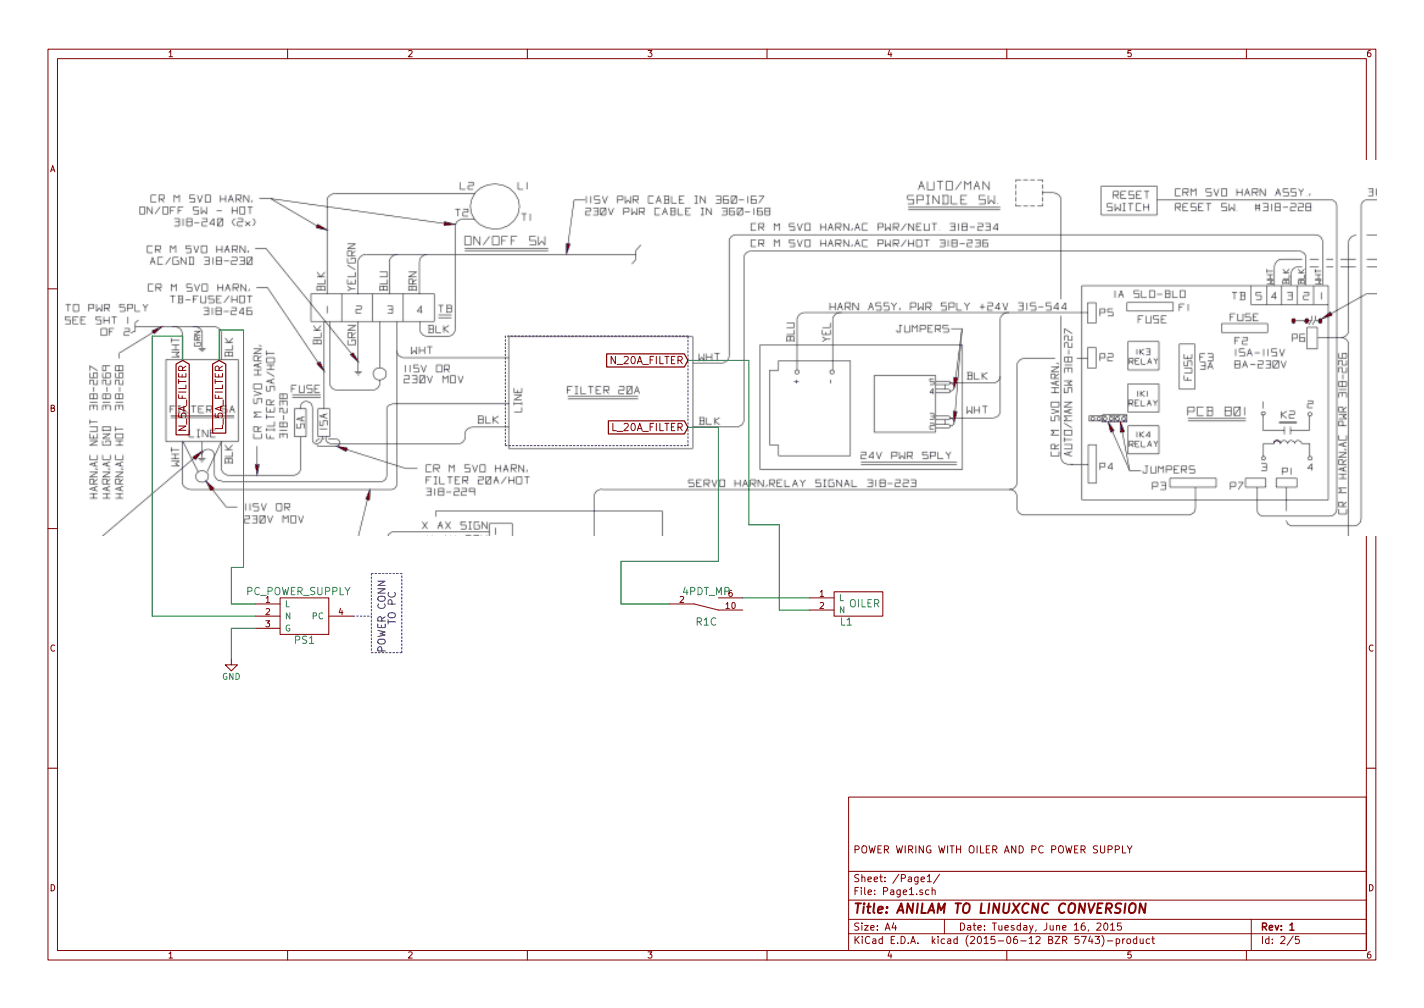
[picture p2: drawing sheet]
EESchema Schematic File Version 2
LIBS:power
LIBS:device
LIBS:transistors
LIBS:conn
LIBS:linear
LIBS:regul
LIBS:74xx
LIBS:cmos4000
LIBS:adc-dac
LIBS:memory
LIBS:xilinx
LIBS:microcontrollers
LIBS:dsp
LIBS:microchip
LIBS:analog_switches
LIBS:motorola
LIBS:texas
LIBS:intel
LIBS:audio
LIBS:interface
LIBS:digital-audio
LIBS:philips
LIBS:display
LIBS:cypress
LIBS:siliconi
LIBS:opto
LIBS:atmel
LIBS:contrib
LIBS:valves
LIBS:Auto_Anilam
LIBS:Auto_Device
LIBS:Auto_MESA
LIBS:Auto_power
LIBS:Auto_Safety_Cmpnts
EELAYER 25 0
EELAYER END
$Descr A4 11693 8268
encoding utf-8
Sheet 2 5
Title "ANILAM TO LINUXCNC CONVERSION"
Date "Tuesday, June 16, 2015"
Rev "1"
Comp ""
Comment1 "POWER WIRING WITH OILER AND PC POWER SUPPLY"
Comment2 ""
Comment3 ""
Comment4 ""
$EndDescr
$Comp
L 4PDT_MP R1
U 3 1
P 5800 5000
F 0 "R1" H 5800 4900 60  0000 C CNN
F 1 "4PDT_MP" H 5800 5150 60  0000 C CNN
F 2 "" H 5800 5000 60  0000 C CNN
F 3 "" H 5800 5000 60  0000 C CNN
	3    5800 5000
	1    0    0    -1  
$EndComp
Text GLabel 5650 3500 0    60   Input ~ 0
L_20A_FILTER
Text GLabel 5650 2950 0    60   Input ~ 0
N_20A_FILTER
$Comp
L OILER L1
U 1 1
P 6950 4950
F 0 "L1" H 6950 4800 60  0000 C CNN
F 1 "OILER" H 7100 4950 60  0000 C CNN
F 2 "" H 6950 4950 60  0000 C CNN
F 3 "" H 6950 4950 60  0000 C CNN
	1    6950 4950
	1    0    0    -1  
$EndComp
Wire Notes Line
	4150 2750 4150 3650
Wire Notes Line
	4150 3650 5650 3650
Wire Notes Line
	5650 3650 5650 2750
Wire Notes Line
	5650 2750 4150 2750
Wire Wire Line
	5650 3500 5900 3500
Wire Wire Line
	5900 3500 5900 4600
Wire Wire Line
	5900 4600 5100 4600
Wire Wire Line
	5100 4600 5100 4950
Wire Wire Line
	5100 4950 5500 4950
Wire Wire Line
	6100 4900 6650 4900
Wire Wire Line
	6650 5000 6400 5000
Wire Wire Line
	6400 5000 6400 4300
Wire Wire Line
	6400 4300 6150 4300
Wire Wire Line
	6150 4300 6150 2950
Wire Wire Line
	6150 2950 5650 2950
$Comp
L PC_POWER_SUPPLY PS1
U 1 1
P 2400 5000
F 0 "PS1" H 2500 4750 60  0000 C CNN
F 1 "PC_POWER_SUPPLY" H 2450 5150 60  0000 C CNN
F 2 "" H 2400 5000 60  0000 C CNN
F 3 "" H 2400 5000 60  0000 C CNN
	1    2400 5000
	1    0    0    -1  
$EndComp
Text GLabel 1800 2950 3    60   Input ~ 0
L_5A_FILTER
Text GLabel 1500 2950 3    60   Input ~ 0
N_5A_FILTER
Wire Wire Line
	1800 2950 1800 2700
Wire Wire Line
	1800 2700 2000 2700
Wire Wire Line
	2000 2700 2000 4650
Wire Wire Line
	2000 4650 1900 4650
Wire Wire Line
	1900 4650 1900 4950
Wire Wire Line
	1900 4950 2100 4950
Wire Wire Line
	1500 2950 1500 2750
Wire Wire Line
	1500 2750 1250 2750
Wire Wire Line
	1250 2750 1250 5050
Wire Wire Line
	1250 5050 2100 5050
$Comp
L GND #PWR1
U 1 1
P 1900 5400
F 0 "#PWR1" H 1900 5150 50  0001 C CNN
F 1 "GND" H 1900 5250 50  0000 C CNN
F 2 "" H 1900 5400 60  0000 C CNN
F 3 "" H 1900 5400 60  0000 C CNN
	1    1900 5400
	1    0    0    -1  
$EndComp
Wire Wire Line
	2100 5150 1900 5150
Wire Wire Line
	1900 5150 1900 5400
Text Notes 3250 5350 1    60   ~ 0
POWER CONN\n     TO PC
Wire Notes Line
	3050 4700 3050 5350
Wire Notes Line
	3050 5350 3300 5350
Wire Notes Line
	3300 5350 3300 4700
Wire Notes Line
	3300 4700 3050 4700
Wire Notes Line
	2900 5050 3050 5050
$EndSCHEMATC
